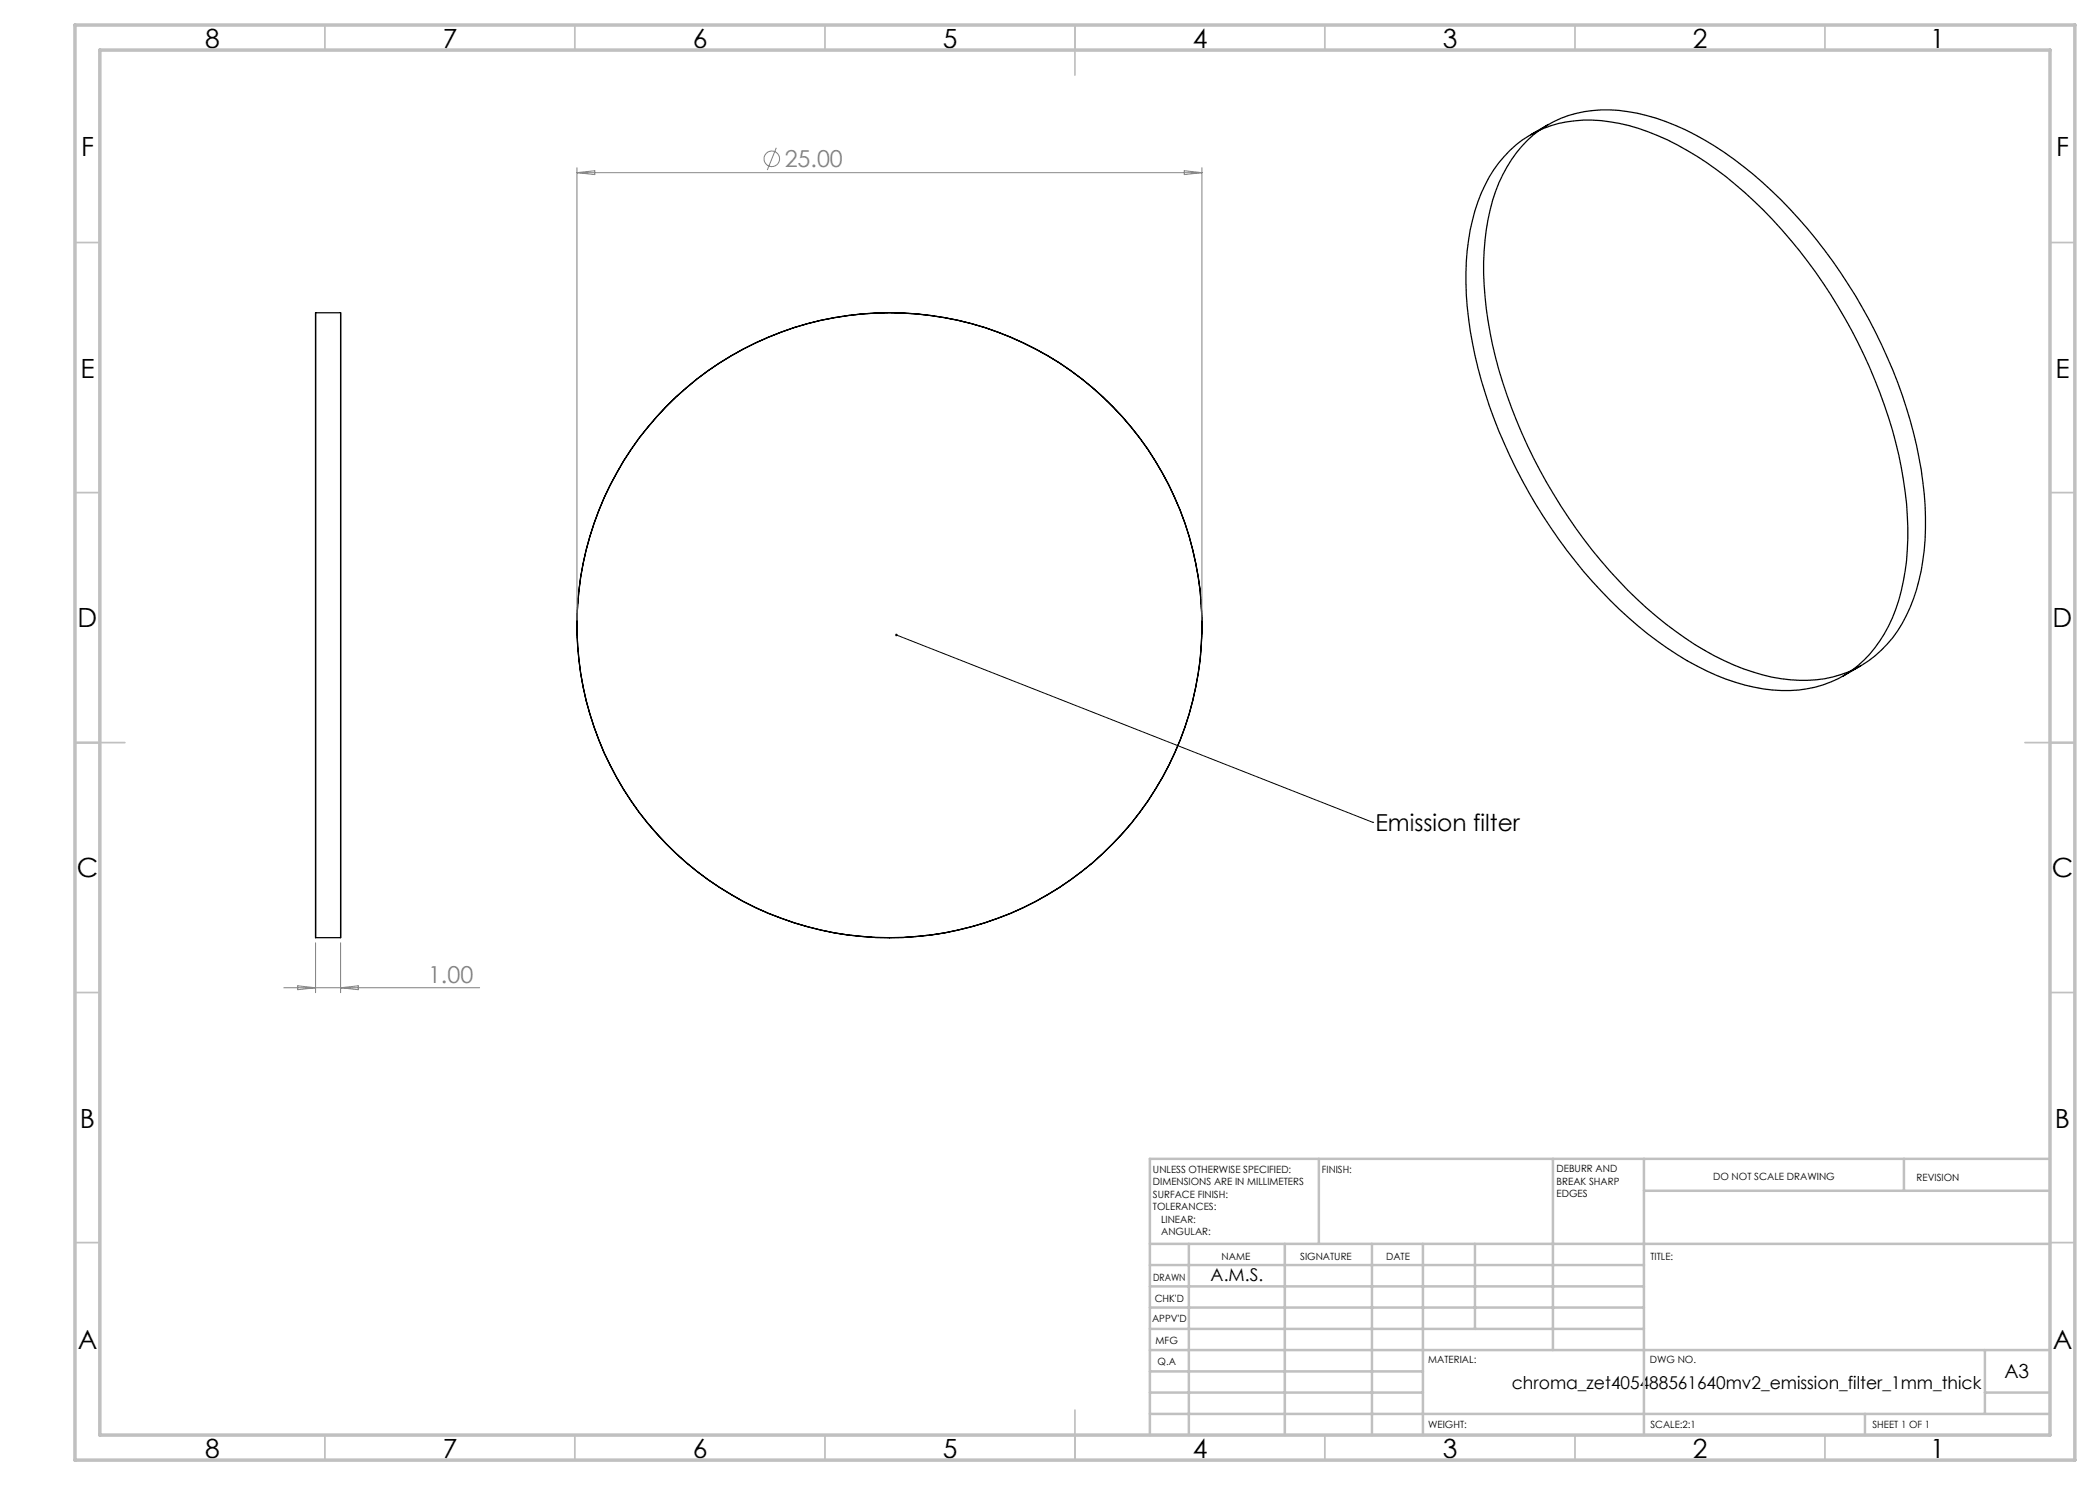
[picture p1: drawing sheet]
<svg xmlns="http://www.w3.org/2000/svg" width="420mm" height="297mm" viewBox="0 0 420 297" stroke-linecap="round" stroke-linejoin="round" font-family="sans-serif">
<g fill="none" stroke="#000" stroke-width=".25">
<path d="M302 30.1a22.7 22.7 0 0 1 20.1-5.7 48.6 48.6 0 0 1 21.1 9.5 99 99 0 0 1 30.7 39.5 82.8 82.8 0 0 1 7.7 34.3 39.6 39.6 0 0 1-4.7 19 22.1 22.1 0 0 1-22.4 11.3 43.4 43.4 0 0 1-19.1-7.1 89.3 89.3 0 0 1-26.8-27.6 97 97 0 0 1-15.2-42 48.1 48.1 0 0 1 2.9-22.7 25.5 25.5 0 0 1 5.7-8.5zM305.5 28a22.7 22.7 0 0 1 20.1-5.7 50.1 50.1 0 0 1 23.1 11 101.2 101.2 0 0 1 29.8 40.6 82.1 82.1 0 0 1 6.6 31.8 39.1 39.1 0 0 1-5.6 20.5 22.1 22.1 0 0 1-21.5 9.8 44.6 44.6 0 0 1-21-8.4 94.5 94.5 0 0 1-29-33.6 92.1 92.1 0 0 1-11.2-37 46.3 46.3 0 0 1 3-20.5 27 27 0 0 1 5.7-8.5zM309.7 24.9l-3.6 2M63.1 62.5v125zM63.1 62.5h5M68.1 62.5v125zM372.1 133.2l-3.5 2M63.1 187.5h5"/>
<circle cx="177.9" cy="125" r="62.5"/>
</g>
<g fill="none" stroke="#808080" stroke-width=".2">
<path d="M115.4 33.5v90.5M115.4 34.5h125M115.4 34.5l3.6-.4v.8zM155.3 29.6l-1.8 4.4M236.9 34.1l3.5 .4-3.5 .4zM240.4 33.5v90.5M56.8 197.6h39.1M59.5 197.2l3.6 .4-3.6 .3zM63.1 188.6v9.9M68.1 188.6v9.9M68.1 197.6l3.5-.4v.7z"/>
<circle cx="154.4" cy="31.8" r="1.56"/>
</g>
<path d="M179.3 127l95.2 37.5M274.5 164.5h.1" fill="none" stroke="#000" stroke-width=".2"/>
<g fill="none" stroke="#c0c0c0" stroke-width=".35">
<path d="M65 5v5M115 5v5M165 5v5M215 5v10M265 5v5M315 5v5M365 5v5M15 48.5h5M410 48.5h5M15 98.5h5M410 98.5h5M15 148.5h10"/>
<path d="M405 148.5h10M15 198.5h5M410 198.5h5M15 248.5h5M410 248.5h5M65 287v5M115 287v5M165 287v5M215 282v10M265 287v5M315 287v5M365 287v5"/>
</g>
<g fill="none" stroke="#c0c0c0" stroke-width=".5">
<path d="M263.8 231.8v17M310.6 231.8v38.2M328.8 231.8v55.2M328.8 238.2h81.2M380.8 231.8v6.4M410 231.8h-180v55.2M230 248.8h180M230 257.3h98.8M230 253h98.8M237.8 248.8v38.2M257 248.8v38.2M274.4 248.8v38.2"/>
<path d="M284.6 248.8v38.2M295 248.8v17M230 265.8h98.8M230 261.5h98.8M230 278.5h54.6M230 274.3h54.6M230 270h180M397 278.5h13M397 270v12.8M230 282.8h180M373 282.8v4.2"/>
</g>
<path d="M15 5h400v287h-400zM20 10h390v277h-390z" fill="none" stroke="#c0c0c0" stroke-width=".7"/>
<path d="M179.1 126.8a.26 .26 0 0 1 .4 0 .26 .26 0 0 1-.2 .4 .26 .26 0 0 1-.3-.3l.3 .1-.3-.1z" fill="#000"/>
<g font-size="5.3">
<text x="41" y="9.5">8</text>
<text x="88.5" y="9.5">7</text>
<text x="138.5" y="9.5">6</text>
<text x="188.5" y="9.5">5</text>
<text x="238.5" y="9.5">4</text>
<text x="288.5" y="9.5">3</text>
<text x="338.5" y="9.5">2</text>
<text x="386" y="9.5">1</text>
<text x="16.2" y="31.2">F</text>
<text x="411.2" y="31.2">F</text>
<text x="16.1" y="75.5">E</text>
<text x="411.1" y="75.5">E</text>
<text x="15.5" y="125.5">D</text>
<text x="410.5" y="125.5">D</text>
<text x="15.4" y="175.5">C</text>
<text x="410.4" y="175.5">C</text>
<text x="16" y="225.5">B</text>
<text x="411" y="225.5">B</text>
<text x="15.5" y="269.7">A</text>
<text x="410.5" y="269.7">A</text>
<text x="41" y="291.5">8</text>
<text x="88.5" y="291.5">7</text>
<text x="138.5" y="291.5">6</text>
<text x="188.5" y="291.5">5</text>
<text x="238.5" y="291.5">4</text>
<text x="288.5" y="291.5">3</text>
<text x="338.5" y="291.5">2</text>
<text x="386" y="291.5">1</text>
</g>
<g font-size="4.7" fill="#808080">
<text x="156.9" y="33.5">25.00</text>
<text x="85.6" y="196.5">1.00</text>
</g>
<text font-size="4.7" x="275.1" y="166.2">Emission filter</text>
<text font-size="3.9" x="400.9" y="275.5">A3</text>
<g font-size="3.5">
<text x="242.1" y="256.2">A.M.S.</text>
<text x="302.4" y="277.9">chroma_zet405488561640mv2_emission_filter_1mm_thick</text>
</g>
<g font-size="2">
<text x="230.6" y="234.6">UNLESS OTHERWISE SPECIFIED:</text>
<text x="230.6" y="237.1">DIMENSIONS ARE IN MILLIMETERS</text>
<text x="230.6" y="239.6">SURFACE FINISH:</text>
<text x="264.4" y="234.6">FINISH:</text>
<text x="311.3" y="234.5">DEBURR AND</text>
<text x="311.3" y="237">BREAK SHARP</text>
<text x="311.3" y="239.5">EDGES</text>
<text x="342.6" y="236">DO NOT SCALE DRAWING</text>
<text x="383.3" y="236.2">REVISION</text>
<text x="230.6" y="242.1">TOLERANCES:</text>
<text x="232.2" y="244.6">LINEAR:</text>
<text x="232.2" y="247.1">ANGULAR:</text>
<text x="244.3" y="252">NAME</text>
<text x="260" y="251.9">SIGNATURE</text>
<text x="277.2" y="251.9">DATE</text>
<text x="330.1" y="251.9">TITLE:</text>
<text x="230.6" y="256.1">DRAWN</text>
<text x="230.9" y="260.3">CHK'D</text>
<text x="230.4" y="264.4">APPV'D</text>
<text x="231.1" y="268.8">MFG</text>
<text x="231.5" y="273">Q.A</text>
<text x="285.6" y="272.5">MATERIAL:</text>
<text x="330" y="272.5">DWG NO.</text>
<text x="285.6" y="285.5">WEIGHT:</text>
<text x="330.1" y="285.6">SCALE:2:1</text>
<text x="374.5" y="285.6">SHEET 1 OF 1</text>
</g>
</svg>
